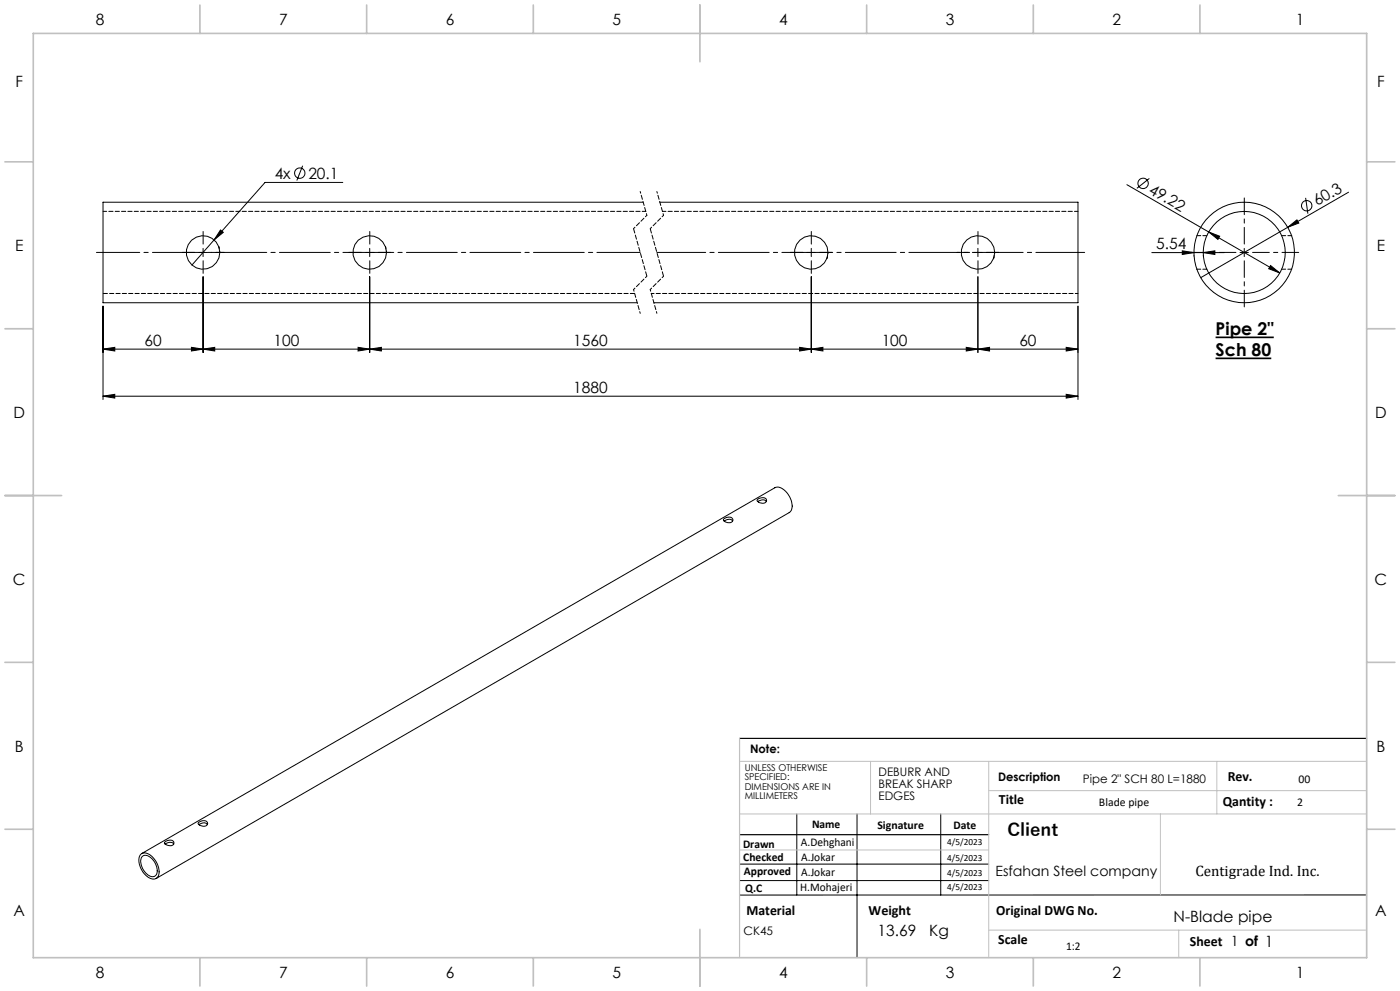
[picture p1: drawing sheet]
<svg xmlns="http://www.w3.org/2000/svg" width="420mm" height="297mm" viewBox="0 0 420 297" stroke-linecap="round" stroke-linejoin="round" font-family="sans-serif">
<g fill="none" stroke="#000" stroke-width=".3">
<path d="M90.8 49.7l-1.8 4.4M102.8 54.7h-23.3l-21.9 24.7M338.1 55.3l24.5 14.2M344.8 53.5l-3.7 2.9M391.7 59.3l.7 4.7M404.6 57.6l-18.3 10.5M59.7 75.7h2.5M60.9 74.4v2.5M66.1 68.9l.9 .7-2.8 2.3zM109.7 75.7h2.5M110.9 74.4v2.5M192.9 60.6h-162v30.1h160.3"/>
<path d="M197.9 60.6h125.5v30.1h-127.3M242.1 75.7h2.5M243.4 74.4v2.5M292.1 75.7h2.5M293.4 74.4v2.5M345.5 75.7h21.8M354.7 75.2l3.5 .5-3.5 .6zM358.2 76.7h.1M361 75.7l3.5-.5v1.1zM361 76.7h.1M362.6 69.5l21.3 12.3M362.6 69.5l3.3 1.3-.5 1z"/>
<path d="M372 75.7h2.5M373.3 74.4v2.5M381.2 79.6l2.7 2.2-3.3-1.3zM386.3 68.1l2.8-2.2 .5 .9zM386.3 68.1l-26.1 15.1M30.9 91.8v27.9M60.9 82.9v22.8M110.9 82.9v22.8M243.4 82.9v22.8M293.4 82.9v22.8M323.4 91.8v27.9M30.9 118.7l3.5-.5v1.1z"/>
<path d="M30.9 104.6l3.5-.5v1.1zM30.9 118.7h292.5M30.9 104.6h292.5M57.4 104.1l3.5 .5-3.5 .6zM60.9 104.6l3.5-.5v1.1zM107.4 104.1l3.5 .5-3.5 .6zM110.9 104.6l3.5-.5v1.1zM239.9 104.1l3.5 .5-3.5 .6zM243.4 104.6l3.5-.5v1.1zM289.9 104.1l3.5 .5-3.5 .6zM293.4 104.6l3.5-.5v1.1zM319.9 118.2l3.5 .5-3.5 .6z"/>
<path d="M319.9 104.1l3.5 .5-3.5 .6zM217.2 155.5a1.62 1.62 0 0 1 2.7 .4 1.6 1.6 0 0 1-1.5 .7 1.6 1.6 0 0 1-1.4-.9zM219.8 156.1a1.7 1.7 0 0 0-2.6 .1M227.3 149.6l1.2-.4a.93 .93 0 0 1 1.2 .2 .93 .93 0 0 1-.1 1.2 1.78 1.78 0 0 1-2.5-.7zM227.3 150.3l.7-.3a1.48 1.48 0 0 1 1.9 .3M42.3 256a3.1 3.1 0 0 1 4.1 1.6 4.8 4.8 0 0 1 .7 5.5 2.67 2.67 0 0 1-3.5-1 5.3 5.3 0 0 1-1.5-5.9zM42.5 255.8l189.9-109.6a3.1 3.1 0 0 1 3.6 1.4 4.9 4.9 0 0 1 1 5.8l-190.2 109.9M42.7 256.7a2.25 2.25 0 0 1 3.2 1 4.2 4.2 0 0 1 .8 4.7 2.25 2.25 0 0 1-3.2-1 4.2 4.2 0 0 1-.8-4.7zM49.4 252.5a1.92 1.92 0 0 1 2.7-.2 1.04 1.04 0 0 1-.4 1.1 1.04 1.04 0 0 1-1.1 0l-.5-.1a.78 .78 0 0 1-.7-.8zM49.5 253a1.83 1.83 0 0 1 2.6 0M59.6 246.4a1.61 1.61 0 0 1 2.7 .4 1.66 1.66 0 0 1-2.9 .1zM59.7 247.1l.7-.3a1.37 1.37 0 0 1 1.8 .3"/>
<path d="M221.9 259h74.7M239 243.9v24.3M257.1 243.9v43.1M282.2 243.9v24.3M221.9 263.9h74.7M410 268.2h-188.1"/>
<circle cx="89.9" cy="51.9" r="1.55"/>
<circle cx="342.9" cy="55" r="1.56"/>
<circle cx="60.9" cy="75.7" r="5"/>
<circle cx="110.9" cy="75.7" r="5"/>
<circle cx="243.4" cy="75.7" r="5"/>
<circle cx="293.4" cy="75.7" r="5"/>
<circle cx="373.3" cy="75.7" r="15.1"/>
<circle cx="373.3" cy="75.7" r="12.3"/>
<circle cx="392" cy="61.7" r="1.55"/>
</g>
<path d="M364.7 101.1h17.4M364.7 107.4h16.7" fill="none" stroke="#000" stroke-width=".5"/>
<path d="M370.8 75.7h-13.8M373.3 73.2v-13.9M373.3 78.2v13.8M375.8 75.7h13.8" fill="none" stroke="#000" stroke-width=".3" stroke-dasharray="15.2 1.3 1.3 1.3" stroke-dashoffset="10.2"/>
<g fill="none" stroke="#000" stroke-width=".3" stroke-dasharray="15.2 1.3 1.3 1.3">
<path d="M58.4 75.7h-3.7M60.9 78.2v3.7M60.9 73.2v-3.8M63.4 75.7h3.8M108.4 75.7h-3.7M110.9 78.2v3.7M110.9 73.2v-3.8M113.4 75.7h3.8M240.9 75.7h-3.8M243.4 78.2v3.7M243.4 73.2v-3.8M245.9 75.7h3.8"/>
<path d="M290.9 75.7h-3.8M293.4 78.2v3.7M293.4 73.2v-3.8M295.9 75.7h3.8"/>
</g>
<path d="M192.1 75.7h-163.2" fill="none" stroke="#000" stroke-width=".3" stroke-dasharray="15.2 1.3 1.3 1.3" stroke-dashoffset="2.3"/>
<path d="M325.4 75.7h-128.3" fill="none" stroke="#000" stroke-width=".3" stroke-dasharray="15.2 1.3 1.3 1.3" stroke-dashoffset=".6"/>
<path d="M192.1 57.4l2 7.1M197.1 57.4l2 7.1M194.1 64.5l-4 4M199.1 64.5l-4 4M190.1 86.8l2 7.1M194.1 82.8l-4 4M195.1 86.8l2 7.1M199.1 82.8l-4 4" fill="none" stroke="#000" stroke-width=".3" stroke-dasharray="1.3 .6" stroke-dashoffset=".7"/>
<path d="M190.1 68.5l4 14.3M195.1 68.5l4 14.3" fill="none" stroke="#000" stroke-width=".3" stroke-dasharray="1.3 .6" stroke-dashoffset="-.1"/>
<path d="M221.9 221.3h188.1M221.9 250.2h74.7" fill="none" stroke="#000" stroke-width=".35"/>
<path d="M221.9 228.2h188.1M261.2 228.2v15.7M296.6 228.2v58.8M296.6 237h113.4M365.1 228.2v15.7M221.9 243.9h188.1M221.9 254.7h74.7M348.1 243.9v24.3M296.6 278.8h113.4M353.6 278.8v8.2" fill="none" stroke="#c0c0c0" stroke-width=".3"/>
<path d="M221.9 221.3v65.7" fill="none" stroke="#c0c0c0" stroke-width=".35"/>
<g fill="none" stroke="#c0c0c0" stroke-width=".5">
<path d="M10 10h400v277h-400zM60 1.5v8.5M110 1.5v8.5M160 1.5v8.5M210 1.5v17M260 1.5v8.5M310 1.5v8.5M360 1.5v8.5M1.5 48.5h8.5M410 48.5h8.5M1.5 98.5h8.5M410 98.5h8.5"/>
<path d="M1.5 148.5h17M401.5 148.5h17M1.5 198.5h8.5M410 198.5h8.5M1.5 248.5h8.5M410 248.5h8.5M210 278.5v17M60 287v8.5M110 287v8.5M160 287v8.5M260 287v8.5M310 287v8.5"/>
<path d="M360 287v8.5"/>
</g>
<g fill="#000">
<path d="M66.1 68.9l.9 .7-2.8 2.3zM386.3 68.1l2.8-2.2 .5 .9z"/>
<path d="M361 75.7l3.5-.5v1.1zM354.7 75.2l3.5 .5-3.5 .6z"/>
<path d="M381.2 79.6l-.6 .9 3.3 1.3zM362.6 69.5l2.8 2.3 .5-1z"/>
<path d="M30.9 118.7l3.5-.5v1.1zM319.9 118.2l3.5 .5-3.5 .6zM30.9 104.6l3.5-.5v1.1zM57.4 104.1l3.5 .5-3.5 .6zM60.9 104.6l3.5-.5v1.1zM107.4 104.1l3.5 .5-3.5 .6zM243.4 104.6l3.5-.5v1.1zM289.9 104.1l3.5 .5-3.5 .6zM110.9 104.6l3.5-.5v1.1zM239.9 104.1l3.5 .5-3.5 .6z"/>
<path d="M319.9 104.1l3.5 .5-3.5 .6zM293.4 104.6l3.5-.5v1.1z"/>
</g>
<path d="M248.4 75.7l-.4 1.9M298.4 75.7l-.4 1.9" fill="none" stroke="#000" stroke-width=".3" stroke-dasharray="1.3 .6" stroke-dashoffset="1"/>
<path d="M195.4 88h128" fill="none" stroke="#000" stroke-width=".3" stroke-dasharray="1.3 .6" stroke-dashoffset=".5"/>
<path d="M193.7 63.3h-162.8M323.4 63.3h-124.7" fill="none" stroke="#000" stroke-width=".3" stroke-dasharray="1.3 .6" stroke-dashoffset=".2"/>
<path d="M66 75.7l-.3-1.7M116 75.7l-.3-1.7" fill="none" stroke="#000" stroke-width=".3" stroke-dasharray="1.3 .6" stroke-dashoffset=".8"/>
<path d="M384.5 70.6h.1M387.5 70.6h.1M30.9 88h159.5M359.1 80.7h.1M362 80.7h.1" fill="none" stroke="#000" stroke-width=".3" stroke-dasharray="1.3 .6"/>
<path d="M362 70.6h-2.9M387.5 70.6h-3M359.1 80.7h2.9M384.5 80.7h3" fill="none" stroke="#000" stroke-width=".3" stroke-dasharray="1.3 .6" stroke-dashoffset=".1"/>
<g font-size="5.3">
<text x="364.7" y="100.5">Pipe 2&quot;</text>
<text x="364.7" y="106.8">Sch 80</text>
<text x="302.2" y="250.7">Client</text>
</g>
<g font-size="4.7">
<text x="28.7" y="7.6">8</text>
<text x="83.7" y="7.6">7</text>
<text x="133.7" y="7.6">6</text>
<text x="183.7" y="7.6">5</text>
<text x="233.7" y="7.6">4</text>
<text x="283.7" y="7.6">3</text>
<text x="333.7" y="7.6">2</text>
<text x="388.7" y="7.6">1</text>
<text x="4.6" y="26.1">F</text>
<text x="413.1" y="26.1">F</text>
<text x="82.4" y="53.6">4x</text>
<text x="92.5" y="53.6">20.1</text>
<text x="344.3" y="57.7" transform="rotate(30 344.3 57.7)">49.22</text>
<text x="395.1" y="61.8" transform="rotate(-30 395.1 61.8)">60.3</text>
<text x="4.5" y="75.3">E</text>
<text x="346.9" y="74.7">5.54</text>
<text x="413" y="75.3">E</text>
<text x="43.4" y="103.6">60</text>
<text x="82.1" y="103.6">100</text>
<text x="172" y="103.6">1560</text>
<text x="264.5" y="103.6">100</text>
<text x="305.8" y="103.6">60</text>
<text x="172" y="117.7">1880</text>
<text x="4" y="125.3">D</text>
<text x="412.5" y="125.3">D</text>
<text x="3.9" y="175.3">C</text>
<text x="412.4" y="175.3">C</text>
<text x="4.4" y="225.3">B</text>
<text x="412.9" y="225.3">B</text>
<text x="4" y="274.6">A</text>
<text x="412.5" y="274.6">A</text>
<text x="263.3" y="280.5">13.69</text>
<text x="278.8" y="280.5">Kg</text>
<text x="352.1" y="276.4">N-Blade pipe</text>
<text x="28.7" y="293.1">8</text>
<text x="83.7" y="293.1">7</text>
<text x="133.7" y="293.1">6</text>
<text x="183.7" y="293.1">5</text>
<text x="233.7" y="293.1">4</text>
<text x="283.7" y="293.1">3</text>
<text x="333.7" y="293.1">2</text>
<text x="388.7" y="293.1">1</text>
</g>
<text font-size="4.5" x="358.6" y="262.6">Centigrade Ind. Inc.</text>
<g font-size="4.2">
<text x="368.3" y="234.1">Rev.</text>
<text x="299.7" y="240.9">Title</text>
<text x="366.8" y="241.6">Qantity :</text>
<text x="298.6" y="262.6">Esfahan Steel company</text>
<text x="223.9" y="274.2">Material</text>
<text x="260.6" y="274.2">Weight</text>
<text x="298.9" y="274.2">Original DWG No.</text>
<text x="299.5" y="282.8">Scale</text>
<text x="357" y="283.6">Sheet 1 of 1</text>
</g>
<g font-size="3.5">
<text x="225" y="225.7">Note:</text>
<text x="263.6" y="232.6">DEBURR AND</text>
<text x="263.6" y="236.1">BREAK SHARP</text>
<text x="263.6" y="239.7">EDGES</text>
<text x="299.4" y="234.1">Description</text>
<text x="324.9" y="234.7">Pipe 2&quot; SCH 80 L=1880</text>
<text x="389.6" y="234.7">00</text>
<text x="329.7" y="241.6">Blade pipe</text>
<text x="389.2" y="241.6">2</text>
<text x="243.6" y="248.1">Name</text>
<text x="263.2" y="248.5">Signature</text>
<text x="286" y="248.5">Date</text>
<text x="222.9" y="254">Drawn</text>
<text x="240.3" y="253.6">A.Dehghani</text>
<text x="240.4" y="257.9">A.Jokar</text>
<text x="223" y="258.1">Checked</text>
<text x="223.2" y="262.1">Approved</text>
<text x="240.4" y="262.4">A.Jokar</text>
<text x="223.6" y="267.4">Q.C</text>
<text x="240.1" y="267.1">H.Mohajeri</text>
<text x="223.1" y="280.2">CK45</text>
<text x="319.8" y="284.6">1:2</text>
</g>
<g font-size="2.8">
<text x="223.4" y="231">UNLESS OTHERWISE</text>
<text x="223.4" y="233.8">SPECIFIED:</text>
<text x="223.4" y="236.7">DIMENSIONS ARE IN</text>
<text x="223.4" y="239.5">MILLIMETERS</text>
<text x="284.2" y="253.2">4/5/2023</text>
<text x="284.2" y="258.1">4/5/2023</text>
<text x="284.2" y="262.7">4/5/2023</text>
<text x="284.2" y="266.6">4/5/2023</text>
</g>
</svg>
